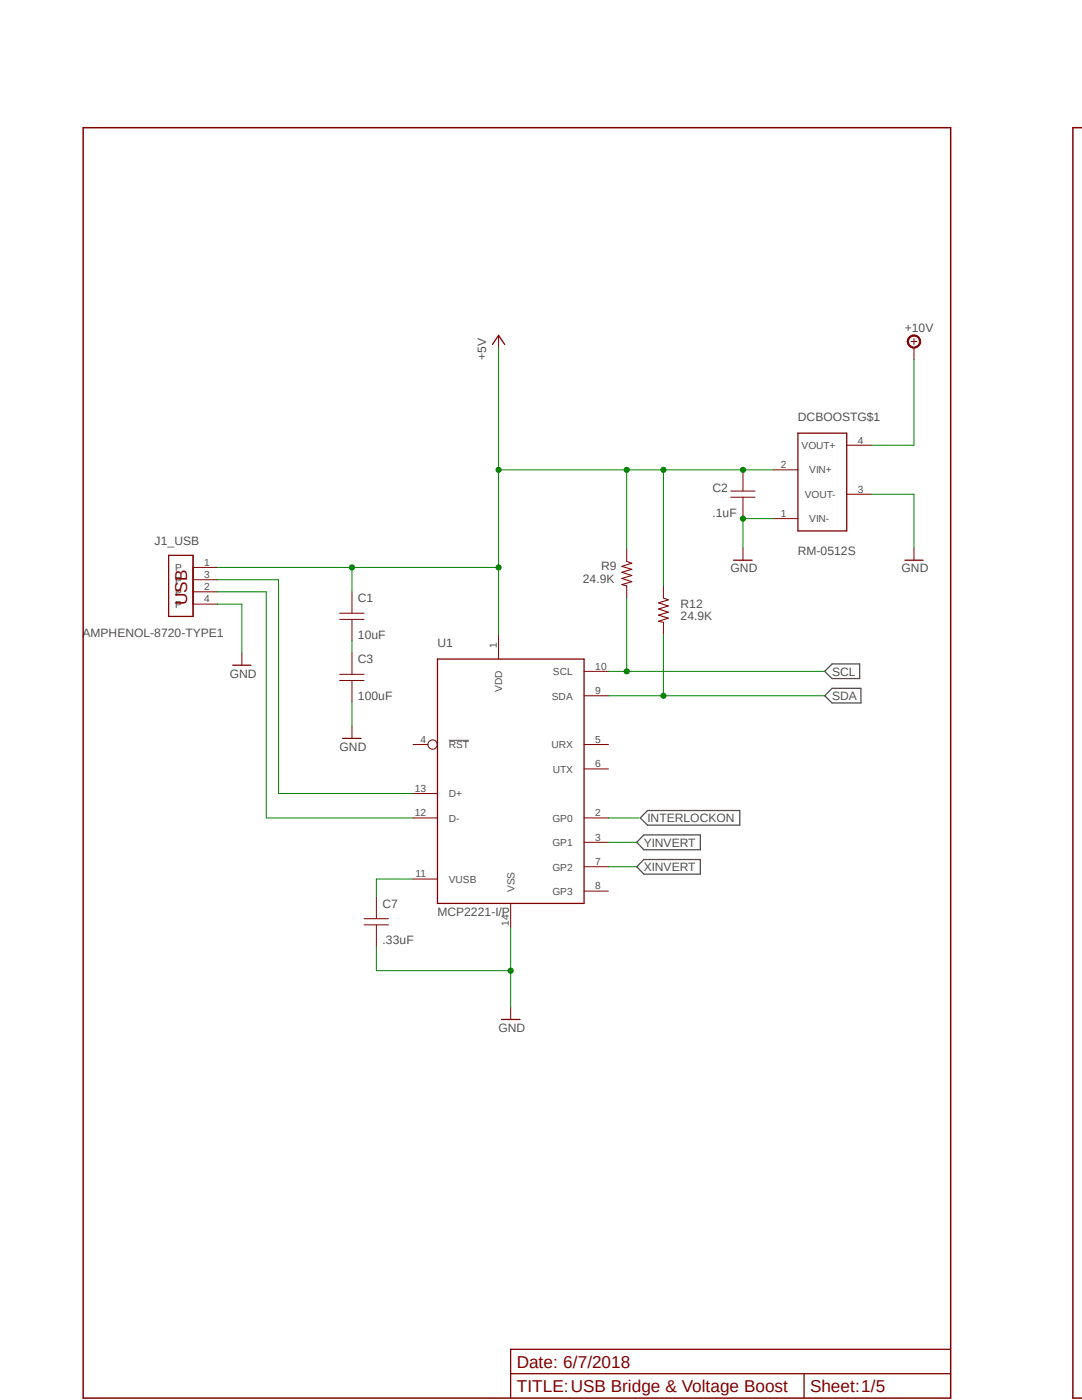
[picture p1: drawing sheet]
<svg xmlns="http://www.w3.org/2000/svg" width="216mm" height="279mm" viewBox="0 0 216 279" stroke-linecap="round" stroke-linejoin="round" font-family="sans-serif">
<path d="M15.5 25.2l200.4 52.5M216 227.1l-200.1 52.3" fill="none" stroke="#fff" stroke-width=".2"/>
<path d="M89.5 147.7h4.1" fill="none" stroke="#505050" stroke-width=".2"/>
<path d="M164.5 134l1.5-1.5h5.5v2.9h-5.5zM164.5 138.9l1.5-1.5h5.8v2.9h-5.8zM127 173l1.5-1.5h11.2v3h-11.2zM128.5 166.6h11.2v3h-11.2l-1.5-1.5zM129.2 161.8h18.4v2.9h-18.4l-1.4-1.5z" fill="none" stroke="#505050" stroke-width=".25"/>
<g fill="none" stroke="#800000" stroke-width=".2">
<path d="M99.5 66.9v2.5M181.8 68.2h1.2M182.4 67.6v1.1M145.8 98h4.9M145.8 99.2h4.9M148.3 93.8v4.2M148.3 99.2v4.3M154.3 93.8h4.9M169 98.6h4.8M169 88.9h4.8M38.5 110.8v12.2M38.5 118.1h4.9"/>
<path d="M38.5 115.7h4.9M38.5 113.2h4.9M70.2 118.1v4.3M148.3 109.3v2.5M154.3 103.5h4.9M38.5 120.6h4.9M48.3 130.3v2.5M67.8 122.4h4.8M67.8 123.6h4.8M70.2 123.6v4.3M99.5 126.7v4.8M116.5 134h4.9"/>
<path d="M116.5 138.9h4.9M70.2 144.9v2.5M82.4 158.4h4.9M82.4 148.6h3M116.5 148.6h4.9M116.5 153.5h4.9M75.1 179.1v4.2M82.4 163.2h4.9M82.4 175.4h4.9M116.5 163.2h4.9M116.5 168.1h4.9M116.5 173h4.9"/>
<path d="M116.5 177.8h4.9M72.6 183.3h4.9M72.6 184.6h4.9M75.1 184.6v4.2M101.9 180.3v4.9M101.9 201v2.5"/>
<circle cx="86.3" cy="148.6" r=".93"/>
</g>
<path d="M98.3 68.7l1.2-1.8 1.2 1.8M159.2 86.4h9.8v19.6h-9.8zM33.7 110.8h4.8v12.2h-4.8zM146.4 111.8h3.7M46.4 132.8h3.7M87.3 131.5h29.2v48.8h-29.2zM68.4 147.4h3.7M100.1 203.5h3.7M101.9 274.2h87.8M160.4 274.2v4.8M189.7 269.3h-87.8v9.7" fill="none" stroke="#800000" stroke-width=".25"/>
<path d="M16.6 25.5h173.1v253.5h-173.1zM215.9 25.5h-1.8v253.5h1.8" fill="none" stroke="#800000" stroke-width=".3"/>
<path d="M181.4 67.3a1.35 1.35 0 0 1 2.1 .2 1.35 1.35 0 0 1-.8 2 1.35 1.35 0 0 1-1.7-1.3h.3a1.09 1.09 0 0 1 1.4-1.1 1.09 1.09 0 0 1 .4 1.8 1.09 1.09 0 0 1-1.7-.4l-.1-.3h-.3z" fill-rule="evenodd" fill="#800000"/>
<path d="M181.4 67.3a1.35 1.35 0 0 1 2.1 .2 1.35 1.35 0 0 1-.8 2 1.35 1.35 0 0 1-1.7-1.3h.3a1.09 1.09 0 0 1 1.4-1.1 1.09 1.09 0 0 1 .4 1.8 1.09 1.09 0 0 1-1.7-.4l-.1-.3h-.3zM182.4 69.4v2.4M125.1 109.6v2.5M125.1 116.9v2.4M132.4 116.9v2.4M182.4 109.3v2.5M67.8 134.6h4.8M67.8 135.8h4.8M70.2 130.3v4.3M70.2 135.8v4.3M132.4 124.2v2.5" fill="none" stroke="#800000" stroke-width=".2"/>
<path d="M180.6 111.8h3.6" fill="none" stroke="#800000" stroke-width=".25"/>
<path d="M125.1 112.1l1 .3-2 .6 2 .6-2 .6 2 .7-2 .5 2 .7-2 .6 1 .2M132.4 119.3l.9 .4-1.9 .6 1.9 .6-1.9 .6 1.9 .7-1.9 .6 1.9 .6-1.9 .6 1 .2" fill="none" stroke="#800000" stroke-width=".21"/>
<path d="M43.4 118.1h9.7v45.1h29.3M43.4 115.7h12.2v42.7h26.8M43.4 120.6h4.9v9.7M75.1 188.8v4.9h26.8M101.9 185.2v15.8" fill="none" stroke="#008000" stroke-width=".2"/>
<circle cx="101.9" cy="193.7" r=".51" fill="#008000"/>
<g fill="none" stroke="#008000" stroke-width=".2">
<path d="M154.3 103.5h-6v5.8"/>
<circle cx="101.9" cy="193.7" r=".51"/>
</g>
<circle cx="148.2" cy="103.5" r=".51" fill="#008000"/>
<g fill="none" stroke="#008000" stroke-width=".2">
<path d="M173.8 98.6h8.6v10.7M125.1 119.3v14.7M70.2 127.9v2.4M121.4 134h43.1M70.2 140.1v4.8"/>
<circle cx="148.2" cy="103.5" r=".51"/>
</g>
<circle cx="125" cy="134" r=".51" fill="#008000"/>
<g fill="none" stroke="#008000" stroke-width=".2">
<path d="M99.5 69.4v57.3M148.3 93.8h6M82.4 175.4h-7.3v3.7M121.4 168.1h5.9M121.4 173h5.6"/>
<circle cx="125" cy="134" r=".51"/>
</g>
<circle cx="99.5" cy="93.8" r=".51" fill="#008000"/>
<g fill="none" stroke="#008000" stroke-width=".2">
<path d="M132.4 93.8h15.9"/>
<circle cx="99.5" cy="93.8" r=".51"/>
</g>
<circle cx="148.2" cy="93.8" r=".51" fill="#008000"/>
<g fill="none" stroke="#008000" stroke-width=".2">
<path d="M99.5 93.8h32.9v23.1"/>
<circle cx="148.2" cy="93.8" r=".51"/>
</g>
<circle cx="132.4" cy="93.8" r=".51" fill="#008000"/>
<g fill="none" stroke="#008000" stroke-width=".2">
<path d="M125.1 93.8v15.8"/>
<circle cx="132.4" cy="93.8" r=".51"/>
</g>
<circle cx="125" cy="93.8" r=".51" fill="#008000"/>
<g fill="none" stroke="#008000" stroke-width=".2">
<path d="M43.4 113.2h56.1M70.2 113.2v4.9"/>
<circle cx="125" cy="93.8" r=".51"/>
</g>
<circle cx="70.2" cy="113.2" r=".51" fill="#008000"/>
<circle cx="70.2" cy="113.2" r=".51" fill="none" stroke="#008000" stroke-width=".2"/>
<circle cx="99.5" cy="113.2" r=".51" fill="#008000"/>
<g fill="none" stroke="#008000" stroke-width=".2">
<path d="M121.4 138.9h43.1M132.4 126.7v12.2M121.4 163.2h6.1"/>
<circle cx="99.5" cy="113.2" r=".51"/>
</g>
<circle cx="132.4" cy="138.9" r=".51" fill="#008000"/>
<g fill="none" stroke="#008000" stroke-width=".2">
<path d="M182.4 71.8v17.1h-8.6"/>
<circle cx="132.4" cy="138.9" r=".51"/>
</g>
<g font-size="3.4" fill="#800000">
<text x="37.3" y="120.8" transform="rotate(-90 37.3 120.8)">USB</text>
<text x="103.1" y="272.9">Date: 6/7/2018</text>
<text x="103.1" y="277.8">TITLE:USB Bridge &amp; Voltage Boost</text>
<text x="161.6" y="277.8">Sheet:1/5</text>
</g>
<g font-size="2.4" fill="#505050">
<text x="97" y="71.8" transform="rotate(-90 97 71.8)">+5V</text>
<text x="180.6" y="66.3">+10V</text>
<text x="159.2" y="84">DCBOOSTG$1</text>
<text x="142.2" y="98.3">C2</text>
<text x="142.2" y="103.1">.1uF</text>
<text x="30.9" y="108.8">J1_USB</text>
<text x="120" y="113.7">R9</text>
<text x="159.2" y="110.8">RM-0512S</text>
<text x="116.3" y="116.4">24.9K</text>
<text x="145.8" y="114.2">GND</text>
<text x="179.9" y="114.2">GND</text>
<text x="71.4" y="120.2">C1</text>
<text x="135.8" y="123.7">24.9K</text>
<text x="135.8" y="121.3">R12</text>
<text x="16.5" y="127.1">AMPHENOL-8720-TYPE1</text>
<text x="71.4" y="127.5">10uF</text>
<text x="87.3" y="129.1">U1</text>
<text x="45.8" y="135.2">GND</text>
<text x="71.4" y="132.4">C3</text>
<text x="166" y="134.8">SCL</text>
<text x="71.4" y="139.7">100uF</text>
<text x="166" y="139.7">SDA</text>
<text x="67.8" y="149.8">GND</text>
<text x="129.2" y="164.1">INTERLOCKON</text>
<text x="128.5" y="169">YINVERT</text>
<text x="128.5" y="173.8">XINVERT</text>
<text x="76.3" y="181.1">C7</text>
<text x="87.3" y="182.7">MCP2221-I/P</text>
<text x="76.3" y="188.5">.33uF</text>
<text x="99.5" y="205.9">GND</text>
</g>
<g font-size="2" fill="#505050">
<text x="159.9" y="89.6">VOUT+</text>
<text x="171.2" y="88.5">4</text>
<text x="155.8" y="93.4">2</text>
<text x="161.5" y="94.5">VIN+</text>
<text x="160.6" y="99.4">VOUT-</text>
<text x="171.2" y="98.3">3</text>
<text x="155.8" y="103.2">1</text>
<text x="161.5" y="104.2">VIN-</text>
<text x="40.8" y="112.9">1</text>
<text x="34.9" y="118.9">P</text>
<text x="34.9" y="116.5">P</text>
<text x="34.9" y="114">P</text>
<text x="40.8" y="117.8">2</text>
<text x="40.8" y="115.4">3</text>
<text x="34.9" y="121.3">P</text>
<text x="40.8" y="120.2">4</text>
<text x="99.1" y="129.3" transform="rotate(-90 99.1 129.3)">1</text>
<text x="110.3" y="134.8">SCL</text>
<text x="118.8" y="133.6">10</text>
<text x="100.2" y="138.1" transform="rotate(-90 100.2 138.1)">VDD</text>
<text x="110.1" y="139.6">SDA</text>
<text x="118.8" y="138.5">9</text>
<text x="83.9" y="148.3">4</text>
<text x="89.5" y="149.4">RST</text>
<text x="110" y="149.4">URX</text>
<text x="118.8" y="148.3">5</text>
<text x="110.3" y="154.2">UTX</text>
<text x="118.8" y="153.1">6</text>
<text x="82.8" y="158">13</text>
<text x="89.5" y="159.1">D+</text>
<text x="82.8" y="162.9">12</text>
<text x="89.5" y="164">D-</text>
<text x="110.2" y="164">GP0</text>
<text x="118.8" y="162.9">2</text>
<text x="118.8" y="167.8">3</text>
<text x="110.2" y="168.9">GP1</text>
<text x="110.2" y="173.7">GP2</text>
<text x="118.8" y="172.6">7</text>
<text x="82.9" y="175.1">11</text>
<text x="89.5" y="176.2">VUSB</text>
<text x="102.7" y="178.1" transform="rotate(-90 102.7 178.1)">VSS</text>
<text x="110.2" y="178.6">GP3</text>
<text x="118.8" y="177.5">8</text>
<text x="101.6" y="184.8" transform="rotate(-90 101.6 184.8)">14</text>
</g>
</svg>
